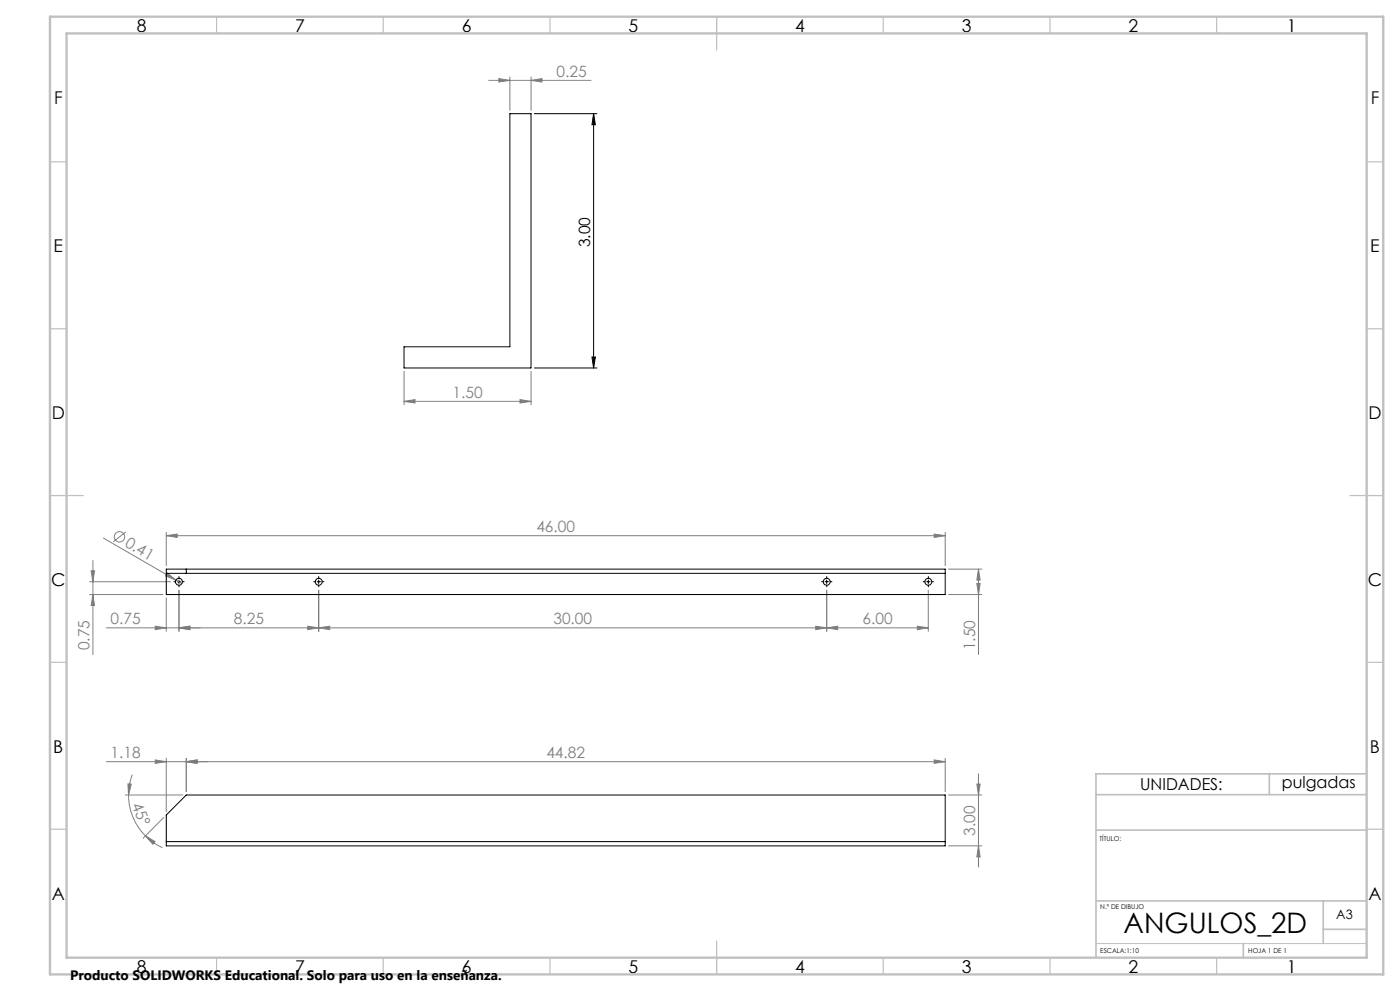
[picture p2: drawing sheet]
<svg xmlns="http://www.w3.org/2000/svg" width="420mm" height="297mm" viewBox="0 0 420 297" stroke-linecap="round" stroke-linejoin="round" font-family="sans-serif">
<g fill="none" stroke="#808080" stroke-width=".3">
<path d="M146.6 24.1h30.7M149.6 23.6l3.4 .5-3.4 .5zM153 23.1v10M159.3 24.1l3.3-.5v1zM159.3 23.1v10M121.2 111.3v10M156 119.8l3.3 .5-3.3 .5zM159.3 111.3v10M121.2 120.3l3.3-.5v1zM121.2 120.3h38.1M37.7 159.4l-3.7 3M49.9 159.6v9.9"/>
<path d="M283.6 159.6v9.9M26.9 178.2h22M26.9 174.3h24.3M27.3 171.1h1.1l-.5 3.2zM27.9 168v28.2M27.9 178.2l.5 3.3h-1.1zM31 161.3l21.8 12.5M49.9 160.5l3.3-.4v1zM49.9 179.2v10M49.9 160.5h233.7M50.2 171.7l2.6 2.1-3.1-1.2zM52.8 173.8l1.8 1.1"/>
<path d="M53.7 176.9v12.3M95.6 176.9v12.3M248 176.9v12.3M278.5 176.9v12.3M280.2 160.1l3.4 .4-3.4 .6zM284.6 178.2h9.9M284.6 170.6h9.9M293.1 174.9h.9l-.5 3.3zM293.5 170.6l.5 3.2h-.9zM293.5 170.6v25.6M31.9 188.2h246.6M46.6 187.7l3.3 .5-3.3 .5z"/>
<path d="M53.7 188.2l3.3-.5v1zM92.3 187.7l3.3 .5-3.3 .5zM95.6 188.2l3.3-.5v1zM244.7 187.7l3.3 .5-3.3 .5zM248 188.2l3.3-.5v1zM275.2 187.7l3.3 .5-3.3 .5zM37.6 238.3h17.3M38.4 234.9l1 .1-.8 3.3zM38.6 238.3a17.2 17.2 0 0 0 5 12.2M39.7 232.2l-.9 3-.2 3.1M46.6 227.7l3.3 .6-3.3 .5zM49.9 227.3v16"/>
<path d="M55.9 228.3l3.3-.6v1.1zM55.9 227.3v10M280.2 227.7l3.4 .6-3.4 .5zM283.6 227.3v10M283.6 228.3h-251.7M284.6 238.3h9.9M293.1 235h.9l-.5 3.3zM293.5 231.9v28M43.6 250.5l2.9 1.7-.6 .8zM43.6 250.5l2.4 2 2.8 1.5M49.1 245l-6.2 6.2M284.6 253.5h9.9"/>
<path d="M293.5 253.5l.5 3.3h-.9z"/>
<circle cx="35.8" cy="160.9" r="1.56"/>
</g>
<g fill="none" stroke="#000" stroke-width=".3">
<path d="M160.3 34.1h18.8M178.1 34.1l.5 3.3h-1zM178.1 34.1v76.2M160.3 110.3h18.8M177.6 107h1l-.5 3.3zM53.2 174.3h1M53.7 173.8v1.1M95.1 174.3h1M95.6 173.8v1.1M247.5 174.3h1M248 173.8v1.1M278 174.3h1"/>
<path d="M278.5 173.8v1.1"/>
</g>
<g fill="none" stroke="#000" stroke-width=".3" stroke-dasharray="15.2 1.3 1.3 1.3">
<path d="M52.7 174.3h-.5M53.7 173.3v-.5M53.7 175.3v.6M54.7 174.3h.5M94.6 174.3h-.5M95.6 173.3v-.5M95.6 175.3v.6M96.6 174.3h.6M247 174.3h-.5M248 173.3v-.5M248 175.3v.6M249 174.3h.6"/>
<path d="M277.5 174.3h-.5M278.5 173.3v-.5M278.5 175.3v.6M279.5 174.3h.6"/>
</g>
<path d="M328.8 282.8h81.2" fill="none" stroke="#c0c0c0" stroke-width=".3"/>
<g fill="none" stroke="#c0c0c0" stroke-width=".35">
<path d="M65 5v5M115 5v5M165 5v5M215 5v10M265 5v5M315 5v5M365 5v5M15 48.5h5M410 48.5h5M15 98.5h5M410 98.5h5M15 148.5h10"/>
<path d="M405 148.5h10M15 198.5h5M410 198.5h5M15 248.5h5M410 248.5h5M65 287v5M115 287v5M165 287v5M215 282v10M265 287v5M315 287v5M365 287v5"/>
</g>
<path d="M328.8 238.2h81.2M380.8 231.8v6.4M410 231.9h-81.2v55.1M328.8 248.8h81.2M328.8 270h81.2M397 270v12.8M397 278.5h13M373 282.8v4.2" fill="none" stroke="#c0c0c0" stroke-width=".5"/>
<path d="M15 5h400v287h-400zM20 10h390v277h-390z" fill="none" stroke="#c0c0c0" stroke-width=".7"/>
<path d="M178.1 34.1l.5 3.3h-1zM177.6 107h1l-.5 3.3z" fill="#000"/>
<g fill="#808080">
<path d="M50.2 171.7l2.6 2.1-3.1-1.2z"/>
<path d="M280.2 227.7l3.4 .6-3.4 .5zM55.9 228.3l3.3-.6v1.1zM280.2 160.1l3.4 .4-3.4 .6zM49.9 160.5l3.3-.4v1zM53.7 188.2l3.3-.5v1zM46.6 187.7l3.3 .5-3.3 .5zM275.2 187.7l3.3 .5-3.3 .5zM248 188.2l3.3-.5v1zM156 119.8l3.3 .5-3.3 .5zM121.2 120.3l3.3-.5v1zM159.3 24.1l3.3-.5v1zM149.6 23.6l3.4 .5-3.4 .5z"/>
<path d="M46.6 227.7l3.3 .6-3.3 .5zM55.9 228.3l3.3-.6v1.1zM53.7 188.2l3.3-.5v1zM92.3 187.7l3.3 .5-3.3 .5zM95.6 188.2l3.3-.5v1zM244.7 187.7l3.3 .5-3.3 .5z"/>
<path d="M27.9 178.2l.5 3.3h-1.1zM27.3 171.1h1.1l-.5 3.2z"/>
<path d="M293.1 235h.9l-.5 3.3zM293.5 253.5l.5 3.3h-.9zM293.5 170.6l.5 3.2h-.9zM293.1 174.9h.9l-.5 3.3z"/>
<path d="M38.4 234.9l1 .1-.8 3.3zM43.6 250.5l2.9 1.7-.6 .8z"/>
</g>
<g fill="none" stroke="#000" stroke-width=".3">
<path d="M153 34.1h6.3v76.2h-38.1v-6.4h31.8zM49.9 170.6h233.7v7.6h-233.7zM49.9 171.8h233.7M55.9 170.6v1.2M49.9 252.2h233.7M49.9 244.3l6-6h227.7v15.2h-233.7z"/>
<circle cx="53.7" cy="174.4" r="1.04"/>
<circle cx="95.6" cy="174.4" r="1.04"/>
<circle cx="248" cy="174.4" r="1.04"/>
<circle cx="278.5" cy="174.4" r="1.04"/>
</g>
<text font-size="8.5" x="337.1" y="279.7">ANGULOS_2D</text>
<g font-size="5.3">
<text x="41" y="9.5">8</text>
<text x="88.5" y="9.5">7</text>
<text x="138.5" y="9.5">6</text>
<text x="188.5" y="9.5">5</text>
<text x="238.5" y="9.5">4</text>
<text x="288.5" y="9.5">3</text>
<text x="338.5" y="9.5">2</text>
<text x="386" y="9.5">1</text>
<text x="16.2" y="31.2">F</text>
<text x="411.2" y="31.2">F</text>
<text x="16.1" y="75.5">E</text>
<text x="411.1" y="75.5">E</text>
<text x="15.5" y="125.5">D</text>
<text x="410.5" y="125.5">D</text>
<text x="15.4" y="175.5">C</text>
<text x="410.4" y="175.5">C</text>
<text x="16" y="225.5">B</text>
<text x="411" y="225.5">B</text>
<text x="15.5" y="269.7">A</text>
<text x="410.5" y="269.7">A</text>
<text x="41" y="291.5">8</text>
<text x="88.5" y="291.5">7</text>
<text x="138.5" y="291.5">6</text>
<text x="188.5" y="291.5">5</text>
<text x="238.5" y="291.5">4</text>
<text x="288.5" y="291.5">3</text>
<text x="338.5" y="291.5">2</text>
<text x="386" y="291.5">1</text>
</g>
<g font-size="4.9">
<text x="342" y="236.8">UNIDADES:</text>
<text x="384.6" y="236.2">pulgadas</text>
</g>
<g font-size="4.7" fill="#808080">
<text x="167" y="23.1">0.25</text>
<text x="135.7" y="119.3">1.50</text>
<text x="160.9" y="159.5">46.00</text>
<text x="37.2" y="163.6" transform="rotate(30 37.2 163.6)">0.41</text>
<text x="33.2" y="187.1">0.75</text>
<text x="70.1" y="187.1">8.25</text>
<text x="166" y="187.1">30.00</text>
<text x="258.7" y="187.1">6.00</text>
<text x="26.9" y="194.9" transform="rotate(-90 26.9 194.9)">0.75</text>
<text x="292.5" y="194.9" transform="rotate(-90 292.5 194.9)">1.50</text>
<text x="33.2" y="227.2">1.18</text>
<text x="163.9" y="227.2">44.82</text>
<text x="39.5" y="241.2" transform="rotate(68 39.5 241.2)">45°</text>
<text x="292.5" y="250.4" transform="rotate(-90 292.5 250.4)">3.00</text>
</g>
<text font-size="4.7" x="177.1" y="74.1" transform="rotate(-90 177.1 74.1)">3.00</text>
<text font-size="4.1" x="21" y="293.7">Producto SOLIDWORKS Educational. Solo para uso en la enseñanza.</text>
<text font-size="3.9" x="400.9" y="275.5">A3</text>
<g font-size="2">
<text x="329.9" y="251.9">TÍTULO:</text>
<text x="330.1" y="272.5">N.º DE DIBUJO</text>
<text x="330.1" y="285.6">ESCALA:1:10</text>
<text x="374.5" y="285.6">HOJA 1 DE 1</text>
</g>
</svg>
